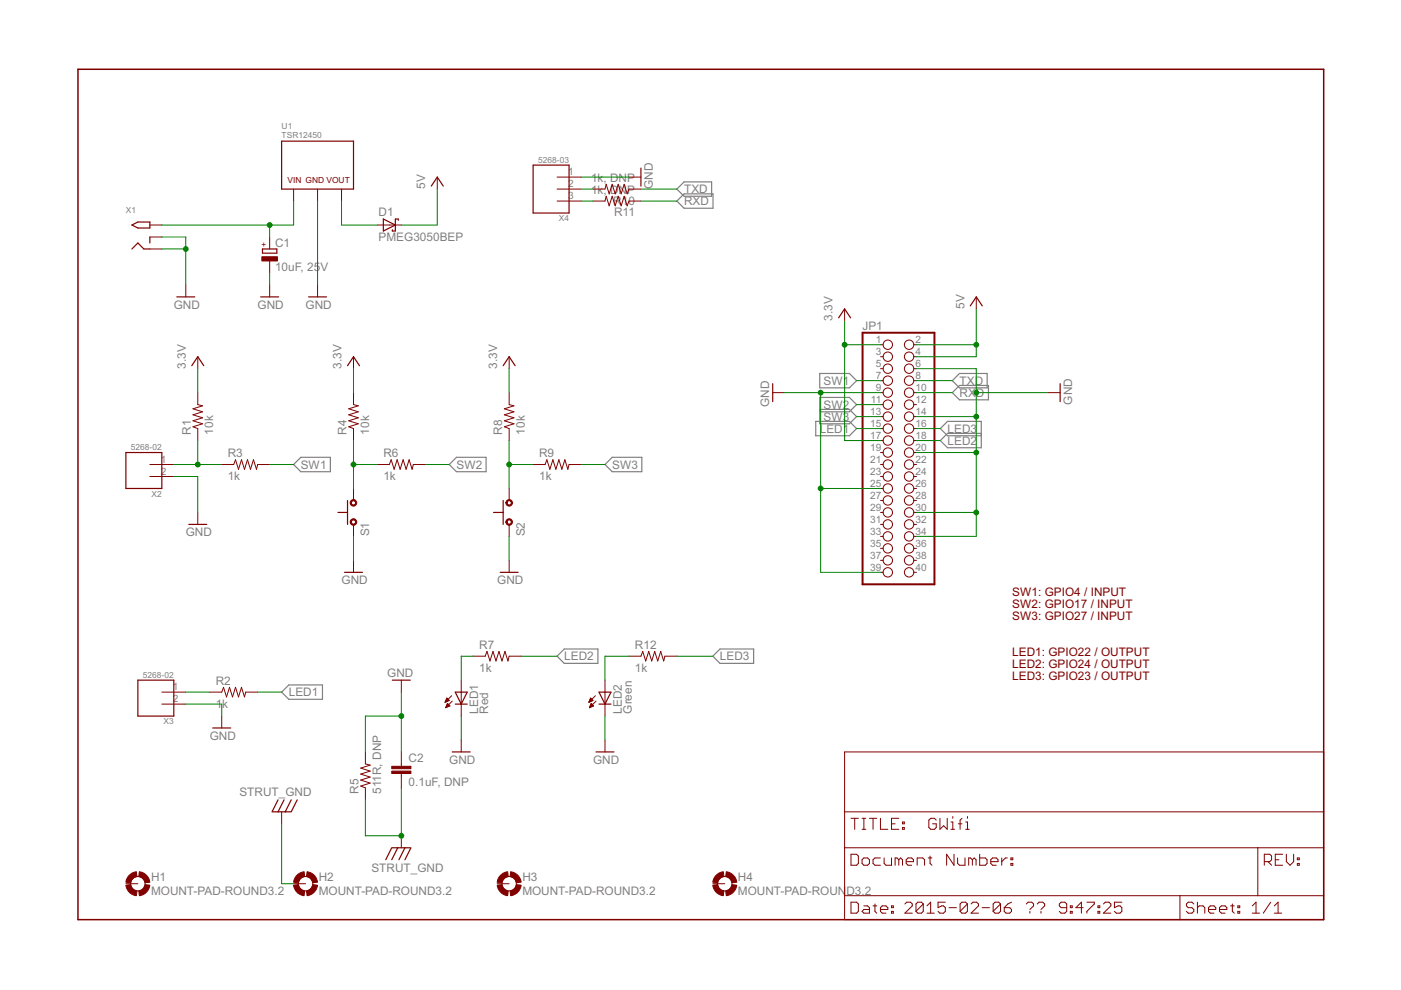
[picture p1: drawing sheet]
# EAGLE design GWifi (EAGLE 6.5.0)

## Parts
C1  10uF, 25V  C-POL-TR3  [C3528-TR3B]
C2  0.1uF, DNP  C0805(2012)  [C0805(2012)]
D1  PMEG3050BEP  PMEG6020EP  [PMEG6020EP]
H1  MOUNT-PAD-ROUND3.2  [3.2-PAD-ROUND]
H2  MOUNT-PAD-ROUND3.2  [3.2-PAD-ROUND]
H3  MOUNT-PAD-ROUND3.2  [3.2-PAD-ROUND]
H4  MOUNT-PAD-ROUND3.2  [3.2-PAD-ROUND]
JP1  PINHD-2X20  [2X20]
LED1  Red  LED3MM  [LED3MM]
LED2  Green  LED3MM  [LED3MM]
R1  10k  R-US_FLIPFLOP  [0805-THM]
R2  1k  R-US_FLIPFLOP  [0805-THM]
R3  1k  R-US_FLIPFLOP  [0805-THM]
R4  10k  R-US_FLIPFLOP  [0805-THM]
R5  511R, DNP  R0805(2012)  [R0805(2012)]
R6  1k  R-US_FLIPFLOP  [0805-THM]
R7  1k  R-US_FLIPFLOP  [0805-THM]
R8  10k  R-US_FLIPFLOP  [0805-THM]
R9  1k  R-US_FLIPFLOP  [0805-THM]
R10  1k, DNP  R0805(2012)  [R0805(2012)]
R11  1k, DNP  R0805(2012)  [R0805(2012)]
R12  1k  R-US_FLIPFLOP  [0805-THM]
S1  SWITCH  [SKHLACA010]
S2  SWITCH  [SKHLACA010]
U1  TSR12450  [TSR12450]
X1  2.1MMJACKTHM  [PJ-102A]
X2  5268-02  [5628-02]
X3  5268-02  [5628-02]
X4  5268-03  [5268-03]

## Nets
3.3V: JP1.1 JP1.17 R1.2 R4.2 R8.2
5V: D1.C JP1.2 JP1.4
GND: C1.- C2.1 JP1.6 JP1.9 JP1.14 JP1.20 JP1.25 JP1.30 JP1.34 JP1.39 LED1.K(C) LED2.K(C) R5.2 S1.P$1 S2.P$1 U1.GND X1.RING X1.RING_SW X2.2 X3.2 X4.1
LED1: JP1.15 R2.2
LED2: JP1.18 R7.2
LED3: JP1.16 R12.2
N$1: C1.+ U1.VIN X1.TIP
N$2: D1.A U1.VOUT
N$3: R1.1 R3.1 X2.1
N$4: R10.2 X4.2
N$5: R11.2 X4.3
N$7: R4.1 R6.1 S1.P$2
N$8: R8.1 R9.1 S2.P$2
N$12: R2.1 X3.1
N$14: LED1.A R7.1
N$15: LED2.A R12.1
RXD: JP1.10 R11.1
STRUT_GND: C2.2 H2.B3,2(MOUNT) R5.1
SW1: JP1.7 R3.2
SW2: JP1.11 R6.2
SW3: JP1.13 R9.2
TXD: JP1.8 R10.1
Unconnected: H1.B3,2(MOUNT) H3.B3,2(MOUNT) H4.B3,2(MOUNT) JP1.3 JP1.5 JP1.12 JP1.19 JP1.21 JP1.22 JP1.23 JP1.24 JP1.26 JP1.27 JP1.28 JP1.29 JP1.31 JP1.32 JP1.33 JP1.35 JP1.36 JP1.37 JP1.38 JP1.40

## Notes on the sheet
- SW1: GPIO4 / INPUT
- SW2: GPIO17 / INPUT
- SW3: GPIO27 / INPUT
- LED1: GPIO22 / OUTPUT
- LED2: GPIO24 / OUTPUT
- LED3: GPIO23 / OUTPUT

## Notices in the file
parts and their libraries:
SparkFun-LED: Licensing: CC v3.0 Share-Alike You are welcome to use this library for commercial purposes.
